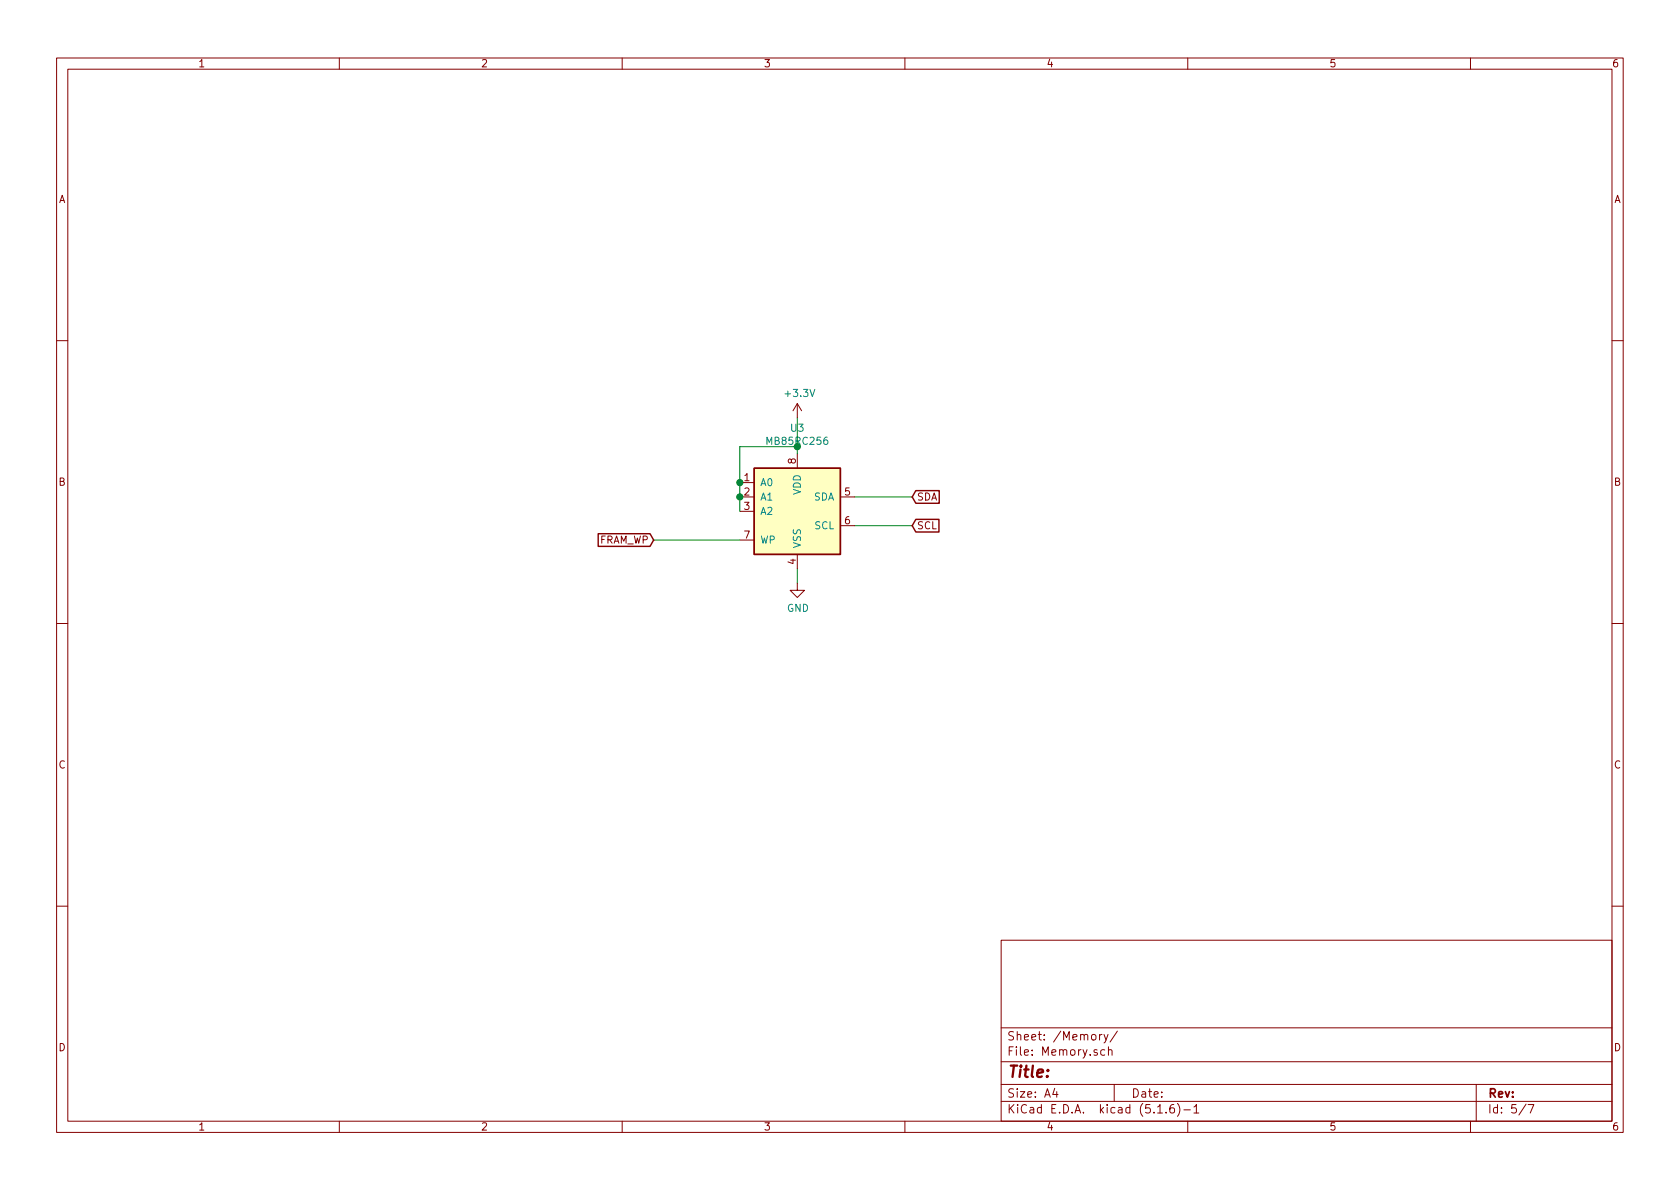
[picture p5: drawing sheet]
EESchema Schematic File Version 4
EELAYER 30 0
EELAYER END
$Descr A4 11693 8268
encoding utf-8
Sheet 5 7
Title ""
Date ""
Rev ""
Comp ""
Comment1 ""
Comment2 ""
Comment3 ""
Comment4 ""
$EndDescr
$Comp
L Memory_NVRAM:FM24C64B U3
U 1 1
P 5550 3550
F 0 "U3" H 5550 4131 50  0000 C CNN
F 1 "MB85RC256" H 5550 4040 50  0000 C CNN
F 2 "Package_SO:SOIC-8_3.9x4.9mm_P1.27mm" H 5550 3550 50  0001 C CNN
F 3 "https://www.fujitsu.com/us/Images/MB85RC256V-DS501-00017-3v0-E.pdf" H 5350 3900 50  0001 C CNN
	1    5550 3550
	1    0    0    -1  
$EndComp
Wire Wire Line
	5150 3350 5150 3450
Wire Wire Line
	5150 3450 5150 3550
Connection ~ 5150 3450
Wire Wire Line
	5150 3750 4550 3750
Wire Wire Line
	5950 3450 6350 3450
Wire Wire Line
	5950 3650 6350 3650
Text GLabel 6350 3450 2    50   Input ~ 0
SDA
Text GLabel 6350 3650 2    50   Input ~ 0
SCL
$Comp
L power:GND #PWR0119
U 1 1
P 5550 4050
F 0 "#PWR0119" H 5550 3800 50  0001 C CNN
F 1 "GND" H 5555 3877 50  0000 C CNN
F 2 "" H 5550 4050 50  0001 C CNN
F 3 "" H 5550 4050 50  0001 C CNN
	1    5550 4050
	1    0    0    -1  
$EndComp
Wire Wire Line
	5550 4050 5550 3950
$Comp
L power:+3.3V #PWR0120
U 1 1
P 5550 2900
F 0 "#PWR0120" H 5550 2750 50  0001 C CNN
F 1 "+3.3V" H 5565 3073 50  0000 C CNN
F 2 "" H 5550 2900 50  0001 C CNN
F 3 "" H 5550 2900 50  0001 C CNN
	1    5550 2900
	1    0    0    -1  
$EndComp
Wire Wire Line
	5550 2900 5550 3100
Wire Wire Line
	5550 3100 5150 3100
Wire Wire Line
	5150 3100 5150 3350
Connection ~ 5550 3100
Wire Wire Line
	5550 3100 5550 3150
Connection ~ 5150 3350
Text GLabel 4550 3750 0    50   Input ~ 0
FRAM_WP
$EndSCHEMATC
